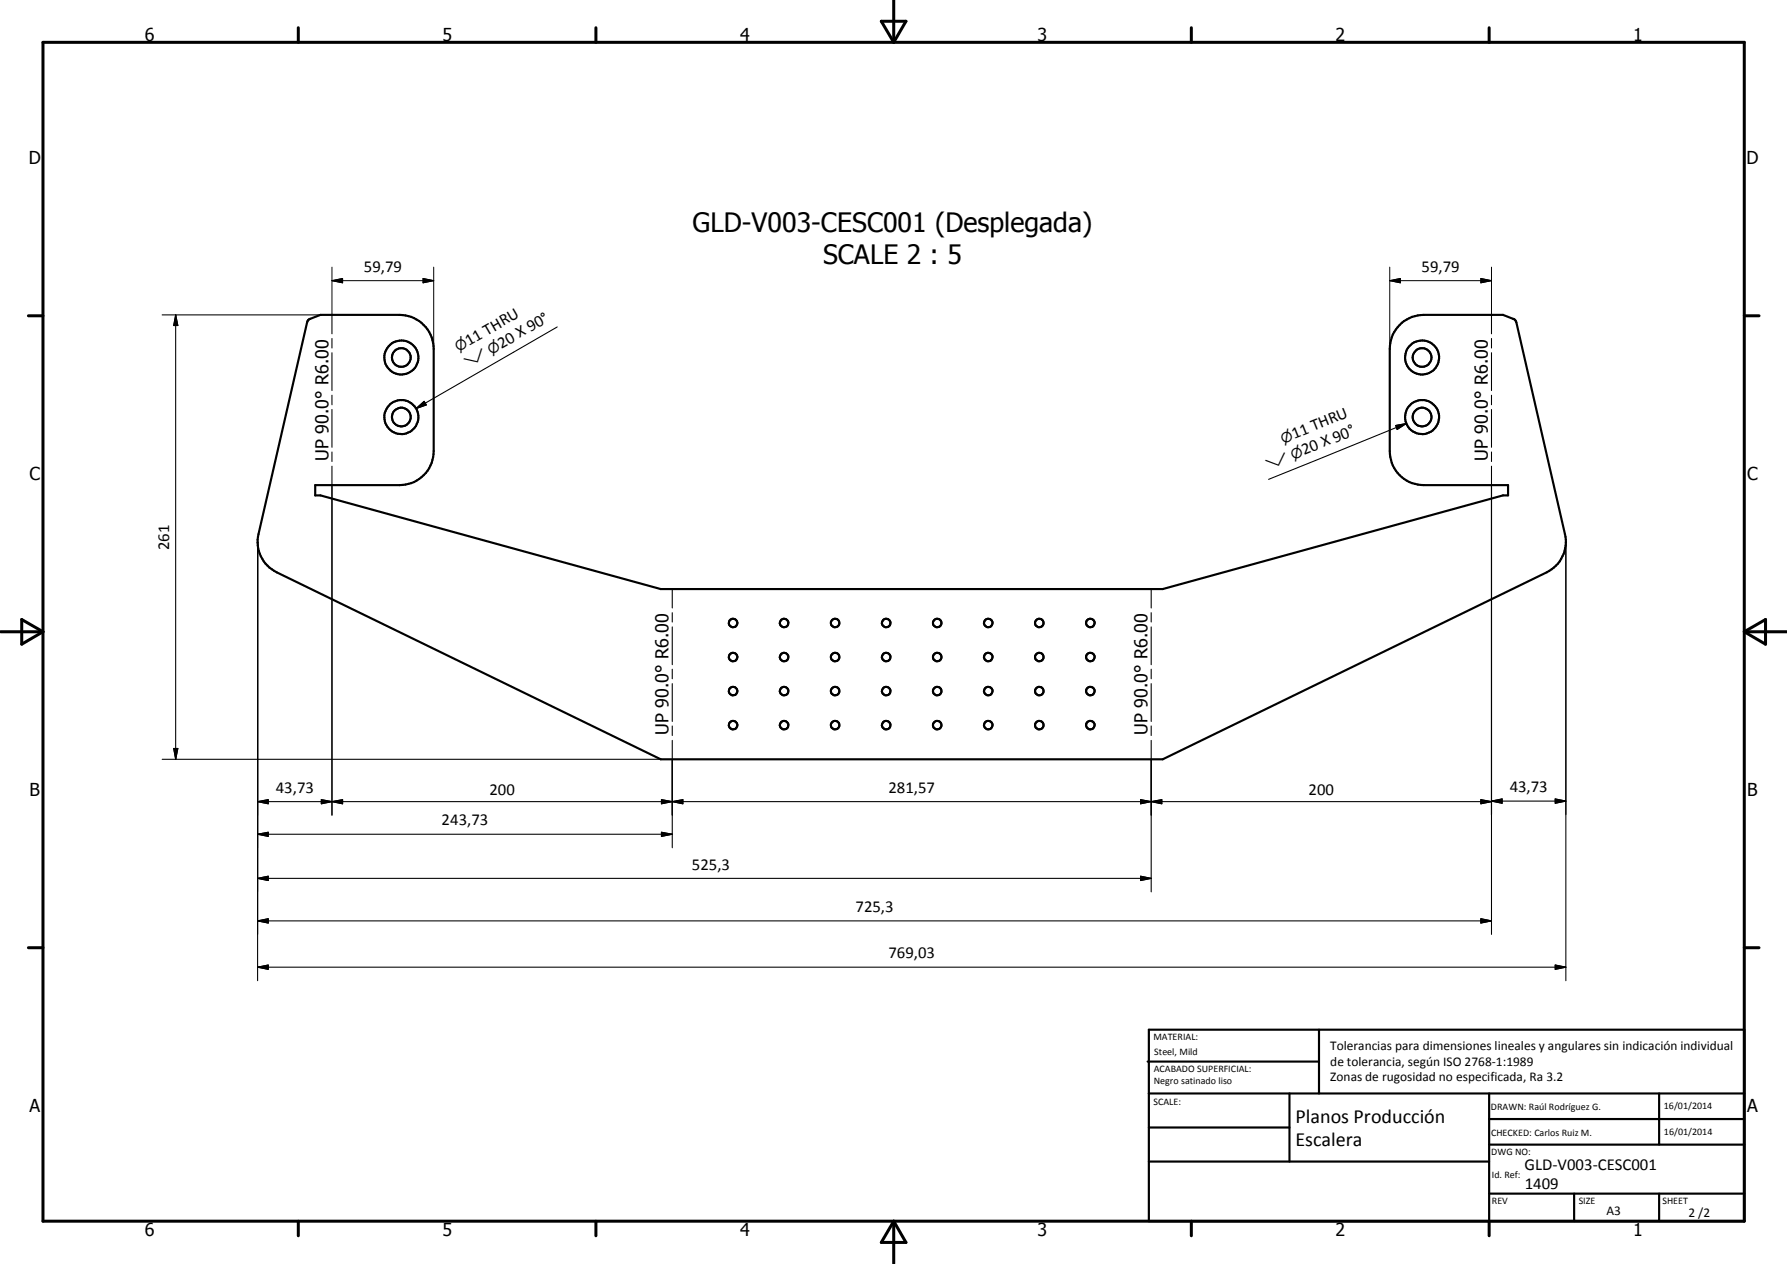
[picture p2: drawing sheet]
<svg xmlns="http://www.w3.org/2000/svg" width="420mm" height="297mm" viewBox="0 0 420 297" stroke-linecap="round" stroke-linejoin="round" font-family="sans-serif">
<g fill="none" stroke="#000" stroke-width=".51">
<path d="M72.5 75.1l2.8-1.1h18.7a8 8 0 0 1 8 8v24a8 8 0 0 1-8 8h-19.9v2.4h1.2l80.1 22h118l80-22h1.2v-2.4h-19.8a7.9 7.9 0 0 1-8-8v-24a8 8 0 0 1 8-8h18.6l2.6 1 .3 .3 11.6 50.2a7.9 7.9 0 0 1-4.2 9l-90.3 43.9h-118l-90.3-43.9a7.9 7.9 0 0 1-4.3-9l11.4-49.8zM269.8 249.5h40.3M270.1 242h140v45h-140zM270.1 257h140M303.2 257v16M310.1 242v15M350.1 257v30M390.1 257v12M270.1 265h33.1M270.1 273h80M350.1 269h60M350.1 263h60"/>
<path d="M350.1 280.5h60M370.1 280.5v6.5M390.1 280.5v6.5"/>
<circle cx="94.4" cy="84" r="4"/>
<circle cx="94.4" cy="98" r="2.21"/>
<circle cx="94.4" cy="98" r="4"/>
<circle cx="94.4" cy="84" r="2.2"/>
<circle cx="334.3" cy="98" r="4"/>
<circle cx="334.4" cy="98" r="2.2"/>
<circle cx="334.4" cy="84" r="4"/>
<circle cx="334.4" cy="84" r="2.18"/>
<circle cx="172.3" cy="146.4" r="1"/>
<circle cx="172.4" cy="154.4" r=".99"/>
<circle cx="184.4" cy="154.4" r="1"/>
<circle cx="184.4" cy="146.4" r="1"/>
<circle cx="196.4" cy="146.4" r="1"/>
<circle cx="196.4" cy="154.4" r="1"/>
<circle cx="208.4" cy="154.4" r=".99"/>
<circle cx="208.4" cy="146.4" r="1"/>
<circle cx="220.4" cy="146.4" r="1"/>
<circle cx="220.4" cy="154.4" r="1"/>
<circle cx="232.4" cy="154.4" r=".99"/>
<circle cx="232.4" cy="146.4" r=".99"/>
<circle cx="244.4" cy="154.4" r="1"/>
<circle cx="244.4" cy="146.4" r="1"/>
<circle cx="256.3" cy="154.4" r=".99"/>
<circle cx="256.4" cy="146.4" r="1"/>
<circle cx="172.4" cy="170.4" r=".99"/>
<circle cx="172.4" cy="162.4" r="1"/>
<circle cx="184.4" cy="170.4" r="1"/>
<circle cx="184.4" cy="162.4" r="1"/>
<circle cx="196.4" cy="170.4" r="1"/>
<circle cx="196.4" cy="162.4" r="1"/>
<circle cx="208.4" cy="162.4" r=".99"/>
<circle cx="208.4" cy="170.4" r=".99"/>
<circle cx="220.4" cy="162.4" r="1"/>
<circle cx="220.4" cy="170.4" r="1"/>
<circle cx="232.4" cy="162.4" r=".99"/>
<circle cx="232.4" cy="170.4" r=".99"/>
<circle cx="244.4" cy="170.4" r="1"/>
<circle cx="244.4" cy="162.4" r="1"/>
<circle cx="256.3" cy="162.4" r=".99"/>
<circle cx="256.4" cy="170.4" r=".99"/>
</g>
<g fill="none" stroke="#000" stroke-width=".25">
<path d="M38.1 74h37.2M41.3 74l.5 2.5h-1zM41.3 74v104.4M78.1 74v4.4M78.1 79.5v2.3M131 76.8l-33.2 19.2M350.7 74v4.4M350.7 79.5v2.3M78.1 82.9v8.9M78.1 92.9v2.2M78.1 96.2v8.9M97.8 96l1.9-1.7 .5 .9z"/>
<path d="M328.2 100l2.5-.5-2.2 1.4zM330.7 99.5l-32.4 13.1M350.7 82.9v8.9M350.7 92.9v2.2M350.7 96.2v8.9M78.1 106.2v2.3M78.1 109.6v82M350.7 106.2v2.3M350.7 109.6v110M60.6 127.3v103.2M158.1 138.4v4.5M270.7 138.4v4.5"/>
<path d="M368.2 127.3v103.2M158.1 144v2.2M158.1 147.3v8.9M158.1 157.3v2.2M270.7 144v2.2M270.7 147.3v8.9M270.7 157.3v2.2M38.1 178.4h117.3M40.8 175.9h1l-.5 2.5zM158.1 160.7v8.8M158.1 170.6v2.2M158.1 174v25.2"/>
<path d="M270.7 160.7v8.8M270.7 170.6v2.2M270.7 174v35.6M60.6 196l2.5-.4v1zM60.6 188.4l2.5-.5v1zM60.6 196h97.5M60.6 188.4h290.1M75.6 187.9l2.5 .5-2.5 .5zM78.1 188.4l2.4-.5v1zM155.5 195.6l2.6 .4-2.6 .6zM155.5 187.9l2.6 .5-2.6 .5zM158.1 188.4l2.5-.5v1z"/>
<path d="M268.2 187.9l2.5 .5-2.5 .5zM270.7 188.4l2.5-.5v1zM348.2 187.9l2.5 .5-2.5 .5zM350.7 188.3l2.5-.6v1.1zM350.7 188.3h17.5M365.7 187.7l2.5 .6-2.5 .5zM60.6 216.4l2.5-.5v1zM60.6 206.4l2.5-.5v1zM60.6 216.4h290.1M60.6 206.4h210.1M268.2 205.9l2.5 .5-2.5 .5zM348.2 215.9l2.5 .5-2.5 .5z"/>
<path d="M60.6 227.3l2.5-.5v1zM60.6 227.3h307.6M365.7 226.8l2.5 .5-2.5 .5z"/>
</g>
<g fill="none" stroke="#000" stroke-width=".71">
<path d="M10.1 9.9h400v277.1h-400zM70.1 6.5v3.4M140.1 6.5v3.4M207.2 5h5.8l-2.9 4.9zM210.1 0v9.9M280.1 6.5v3.4M350.1 6.5v3.4M6.7 74.2h3.4M410.1 74.2h3.5M.1 148.5h10M5.1 145.6l5 2.9-5 2.9zM410.1 148.5h10"/>
<path d="M410.1 148.5l5-2.9v5.8zM6.7 222.7h3.4M410.1 222.7h3.5M70.1 287v3.4M140.1 287v3.4M210.1 287v10M210.1 287l2.9 5h-5.8zM280.1 287v3.4M350.1 287v3.4"/>
</g>
<g fill="#000">
<path d="M41.3 74l.5 2.5h-1zM78.1 66l2.4-.6v1.1zM99.5 65.4l2.5 .6-2.5 .5zM326.8 66l2.5-.6v1.1zM348.2 65.4l2.5 .6-2.5 .5zM97.8 96l1.9-1.7 .5 .9zM328.2 100l2.5-.5-2.2 1.4zM40.8 175.9h1l-.5 2.5zM60.6 196l2.5-.4v1zM60.6 188.4l2.5-.5v1zM75.6 187.9l2.5 .5-2.5 .5zM78.1 188.4l2.4-.5v1z"/>
<path d="M155.5 195.6l2.6 .4-2.6 .6zM155.5 187.9l2.6 .5-2.6 .5zM158.1 188.4l2.5-.5v1zM268.2 187.9l2.5 .5-2.5 .5zM270.7 188.4l2.5-.5v1zM348.2 187.9l2.5 .5-2.5 .5zM350.7 188.3l2.5-.6v1.1zM365.7 187.7l2.5 .6-2.5 .5zM60.6 216.4l2.5-.5v1zM60.6 206.4l2.5-.5v1zM268.2 205.9l2.5 .5-2.5 .5zM348.2 215.9l2.5 .5-2.5 .5z"/>
<path d="M60.6 227.3l2.5-.5v1zM365.7 226.8l2.5 .5-2.5 .5z"/>
</g>
<path d="M78.1 66l2.4-.6v1.1zM78.1 66h23.9M78.1 62.8v11.2M99.5 65.4l2.5 .6-2.5 .5zM102 62.8v19.2M326.8 66l2.5-.6v1.1zM326.8 66h23.9M326.8 62.8v19.2M348.2 65.4l2.5 .6-2.5 .5zM350.7 62.8v11.2" fill="none" stroke="#000" stroke-width=".24"/>
<g font-size="6.3">
<text x="162.8" y="54.5">GLD-V003-CESC001 (Desplegada)</text>
<text x="193.5" y="62">SCALE 2 : 5</text>
</g>
<g font-size="4.7">
<text x="304.6" y="263.9">Planos Producción</text>
<text x="304.6" y="269.3">Escalera</text>
</g>
<g font-size="4.2">
<text x="34" y="9.6">6</text>
<text x="104" y="9.6">5</text>
<text x="174" y="9.6">4</text>
<text x="244" y="9.6">3</text>
<text x="314" y="9.6">2</text>
<text x="384" y="9.6">1</text>
<text x="6.8" y="38.7">D</text>
<text x="410.6" y="38.7">D</text>
<text x="7" y="112.9">C</text>
<text x="77.2" y="108.3" transform="rotate(-90 77.2 108.3)">UP 90.0° R6.00</text>
<text x="349.8" y="108.3" transform="rotate(-90 349.8 108.3)">UP 90.0° R6.00</text>
<text x="410.8" y="112.9">C</text>
<text x="157.2" y="172.7" transform="rotate(-90 157.2 172.7)">UP 90.0° R6.00</text>
<text x="269.8" y="172.7" transform="rotate(-90 269.8 172.7)">UP 90.0° R6.00</text>
<text x="7" y="187.1">B</text>
<text x="410.8" y="187.1">B</text>
<text x="7" y="261.4">A</text>
<text x="410.8" y="261.4">A</text>
<text x="34" y="290.4">6</text>
<text x="104" y="290.4">5</text>
<text x="174" y="290.4">4</text>
<text x="244" y="290.4">3</text>
<text x="314" y="290.4">2</text>
<text x="384" y="290.4">1</text>
</g>
<g font-size="3.9">
<text x="85.5" y="63.9">59,79</text>
<text x="334.3" y="63.9">59,79</text>
<text x="110.2" y="81.4" transform="rotate(-30 110.2 81.4)">11 THRU</text>
<text x="117.9" y="82" transform="rotate(-30 117.9 82)">20 X 90°</text>
<text x="304.3" y="103.2" transform="rotate(-22 304.3 103.2)">11 THRU</text>
<text x="306.7" y="107" transform="rotate(-22 306.7 107)">20 X 90°</text>
<text x="39.8" y="129.2" transform="rotate(-90 39.8 129.2)">261</text>
<text x="64.8" y="186.4">43,73</text>
<text x="115.1" y="186.9">200</text>
<text x="208.9" y="186.4">281,57</text>
<text x="307.7" y="186.9">200</text>
<text x="355" y="186.2">43,73</text>
<text x="103.8" y="194">243,73</text>
<text x="162.7" y="204.3">525,3</text>
<text x="201.2" y="214.4">725,3</text>
<text x="208.9" y="225.2">769,03</text>
<text x="358.5" y="275">GLD-V003-CESC001</text>
<text x="358.5" y="279.4">1409</text>
</g>
<g font-size="3.3">
<text x="107.8" y="82.8" transform="rotate(-30 107.8 82.8)">n</text>
<text x="115.5" y="83.4" transform="rotate(-30 115.5 83.4)">n</text>
<text x="110" y="86.5" transform="rotate(-30 110 86.5)">w</text>
<text x="301.7" y="104.3" transform="rotate(-22 301.7 104.3)">n</text>
<text x="298.2" y="110.4" transform="rotate(-22 298.2 110.4)">w</text>
<text x="304" y="108" transform="rotate(-22 304 108)">n</text>
</g>
<g font-size="3.1">
<text x="312.7" y="246.8">Tolerancias para dimensiones lineales y angulares sin indicación individual</text>
<text x="312.7" y="250.4">de tolerancia, según ISO 2768-1:1989</text>
<text x="312.7" y="254">Zonas de rugosidad no especificada, Ra 3.2</text>
<text x="377.7" y="285.6">A3</text>
<text x="397" y="285.9">2 /2</text>
</g>
<g font-size="2.4">
<text x="271.2" y="244.4">MATERIAL:</text>
<text x="271.3" y="252">ACABADO SUPERFICIAL:</text>
<text x="271.4" y="247.9">Steel, Mild</text>
<text x="271.3" y="254.6">Negro satinado liso</text>
<text x="271.2" y="259.7">SCALE:</text>
<text x="350.6" y="260.8">DRAWN: Raúl Rodríguez G.</text>
<text x="391.2" y="260.6">16/01/2014</text>
<text x="350.6" y="267">CHECKED: Carlos Ruiz M.</text>
<text x="391.2" y="266.7">16/01/2014</text>
<text x="350.6" y="271.4">DWG NO:</text>
<text x="350.8" y="276.9">Id. Ref:</text>
<text x="350.8" y="282.8">REV</text>
<text x="371.2" y="282.9">SIZE</text>
<text x="390.9" y="282.9">SHEET</text>
</g>
</svg>
